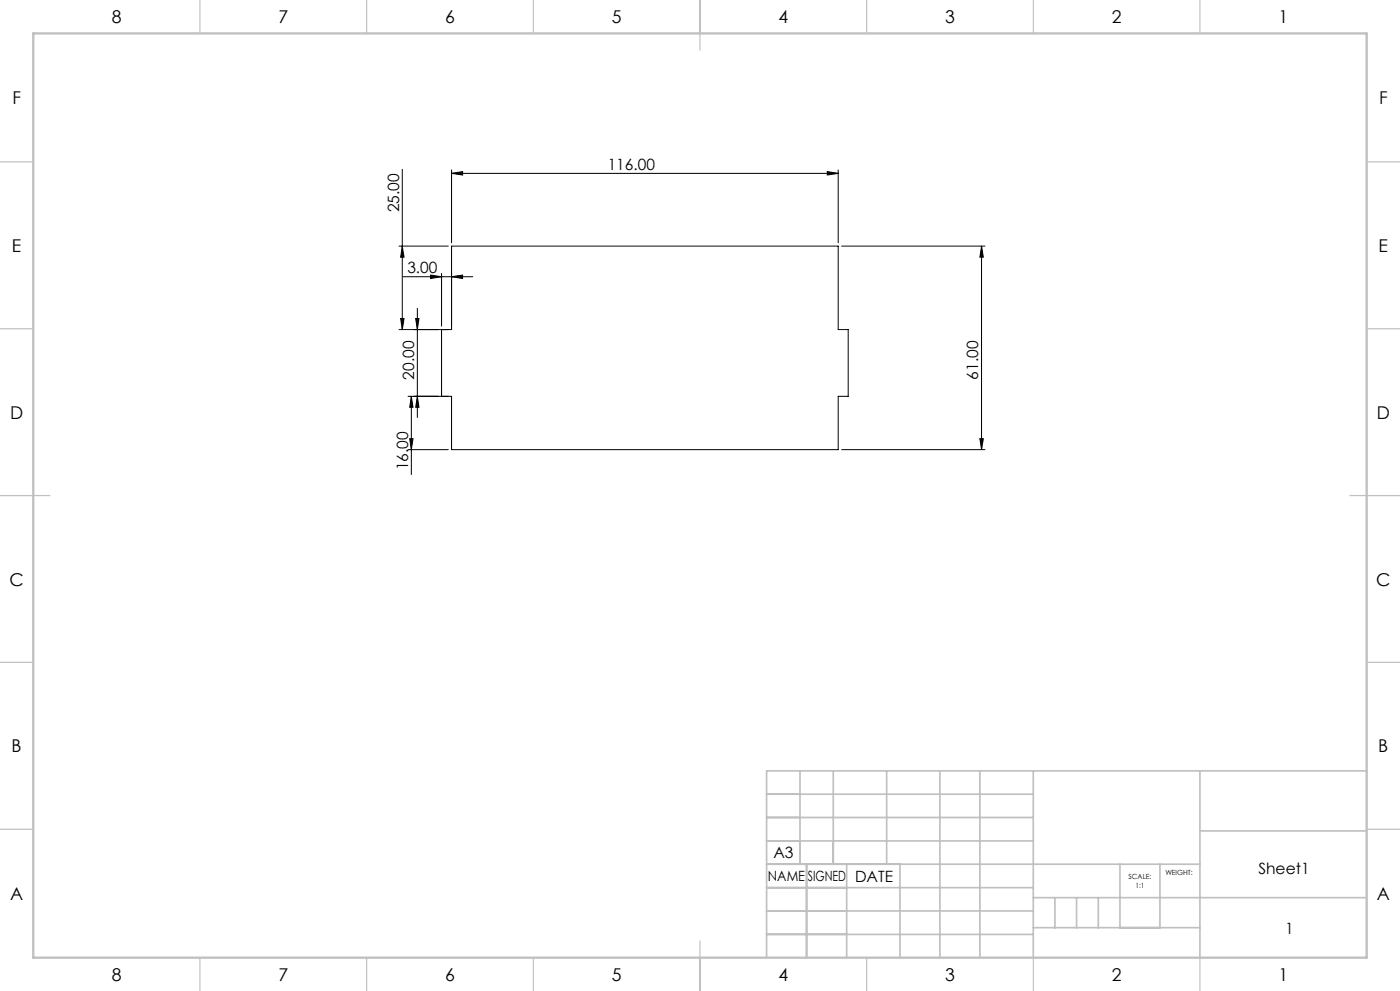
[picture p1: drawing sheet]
<svg xmlns="http://www.w3.org/2000/svg" width="420mm" height="297mm" viewBox="0 0 420 297" stroke-linecap="round" stroke-linejoin="round" font-family="sans-serif">
<g fill="none" stroke="#000" stroke-width=".3">
<path d="M120.7 50.8v48M135.5 52l3.3-.6v1.1zM135.5 50.9v21.9M135.5 52h116M248.2 51.4l3.3 .6-3.3 .5zM251.5 50.9v21.9M119.7 73.8h14.8M120.7 73.8l.5 3.3h-1zM252.5 73.8h43M294.5 73.8l.5 3.3h-1zM294.5 73.8v61M119.7 98.8h15.8v-25h116v25h3v20h-3v16h-116v-16h-13.1"/>
<path d="M120.2 95.5h1l-.5 3.3zM120.9 82.9h20.9M124.7 95.5h1l-.5 3.3zM125.2 92.4v32.7M129.2 82.4l3.3 .5-3.3 .6zM132.5 81.9v15.9M132.5 98.8v20M135.5 82.9l3.3-.5v1.1zM123.4 118.8l.5 3.3h-1zM123.4 118.8v23.4M125.2 118.8l.5 3.3h-1zM122.4 134.8h12.1"/>
<path d="M122.9 131.5h1l-.5 3.3zM252.5 134.8h43M294 131.5h1l-.5 3.3z"/>
</g>
<g fill="none" stroke="#c0c0c0" stroke-width=".35">
<path d="M60 0v10M110 0v10M160 0v10M210 0v15M260 0v10M310 0v10M360 0v10M0 48.5h10M410 48.5h10M0 98.5h10M410 98.5h10M0 148.5h15"/>
<path d="M405 148.5h15M0 198.5h10M410 198.5h10M0 248.5h10M410 248.5h10M60 287v10M110 287v10M160 287v10M210 282v15M260 287v10M310 287v10M360 287v10"/>
</g>
<g fill="none" stroke="#c0c0c0" stroke-width=".5">
<path d="M230 238h80M240 231v28M250 231v28M266 231v28M282 231v56M294 231v56M310 231v56M360 231v56M410 231h-180v56M230 245h80M230 252h80M230 259h130"/>
<path d="M242 259v28M254 259v28M270 259v28M336 259v19M348 259v19M360 249h50M230 266h80M230 273h80M310 269h100M310 278h50M316.5 269v9M323 269v9"/>
<path d="M329.5 269v9M230 280h80"/>
</g>
<path d="M10 10h400v277h-400z" fill="none" stroke="#c0c0c0" stroke-width=".7"/>
<g fill="#000">
<path d="M294.5 73.8l.5 3.3h-1zM294 131.5h1l-.5 3.3z"/>
<path d="M129.2 82.4l3.3 .5-3.3 .6zM135.5 82.9l3.3-.5v1.1zM135.5 52l3.3-.6v1.1zM248.2 51.4l3.3 .6-3.3 .5z"/>
<path d="M125.2 118.8l.5 3.3h-1zM124.7 95.5h1l-.5 3.3zM120.2 95.5h1l-.5 3.3zM120.7 73.8l.5 3.3h-1zM122.9 131.5h1l-.5 3.3zM123.4 118.8l.5 3.3h-1z"/>
</g>
<g font-size="5.3">
<text x="33.5" y="7">8</text>
<text x="83.5" y="7">7</text>
<text x="133.5" y="7">6</text>
<text x="183.5" y="7">5</text>
<text x="233.5" y="7">4</text>
<text x="283.5" y="7">3</text>
<text x="333.5" y="7">2</text>
<text x="383.5" y="7">1</text>
<text x="3.7" y="31.3">F</text>
<text x="413.7" y="31.3">F</text>
<text x="3.6" y="75.5">E</text>
<text x="413.6" y="75.5">E</text>
<text x="3" y="125.5">D</text>
<text x="413" y="125.5">D</text>
<text x="2.8" y="175.5">C</text>
<text x="412.8" y="175.5">C</text>
<text x="3.5" y="225.5">B</text>
<text x="413.5" y="225.5">B</text>
<text x="3" y="269.8">A</text>
<text x="413" y="269.8">A</text>
<text x="33.5" y="294">8</text>
<text x="83.5" y="294">7</text>
<text x="133.5" y="294">6</text>
<text x="183.5" y="294">5</text>
<text x="233.5" y="294">4</text>
<text x="283.5" y="294">3</text>
<text x="333.5" y="294">2</text>
<text x="383.5" y="294">1</text>
</g>
<g font-size="4.7">
<text x="182.3" y="50.9">116.00</text>
<text x="119.7" y="63.7" transform="rotate(-90 119.7 63.7)">25.00</text>
<text x="122.2" y="81.9">3.00</text>
<text x="124.2" y="113.8" transform="rotate(-90 124.2 113.8)">20.00</text>
<text x="293.5" y="113.8" transform="rotate(-90 293.5 113.8)">61.00</text>
<text x="122.4" y="140.9" transform="rotate(-90 122.4 140.9)">16.00</text>
<text x="232" y="257.1">A3</text>
<text x="377.5" y="262.1">Sheet1</text>
<text x="256.5" y="264.4">DATE</text>
<text x="385.5" y="279.9">1</text>
</g>
<g font-size="4.2">
<text x="230.4" y="264.1">NAME</text>
<text x="242.4" y="264.1">SIGNED</text>
</g>
<g font-size="2.1">
<text x="338.6" y="263.6">SCALE:</text>
<text x="349.6" y="262.3">WEIGHT:</text>
<text x="340.7" y="266.1">1:1</text>
</g>
</svg>
